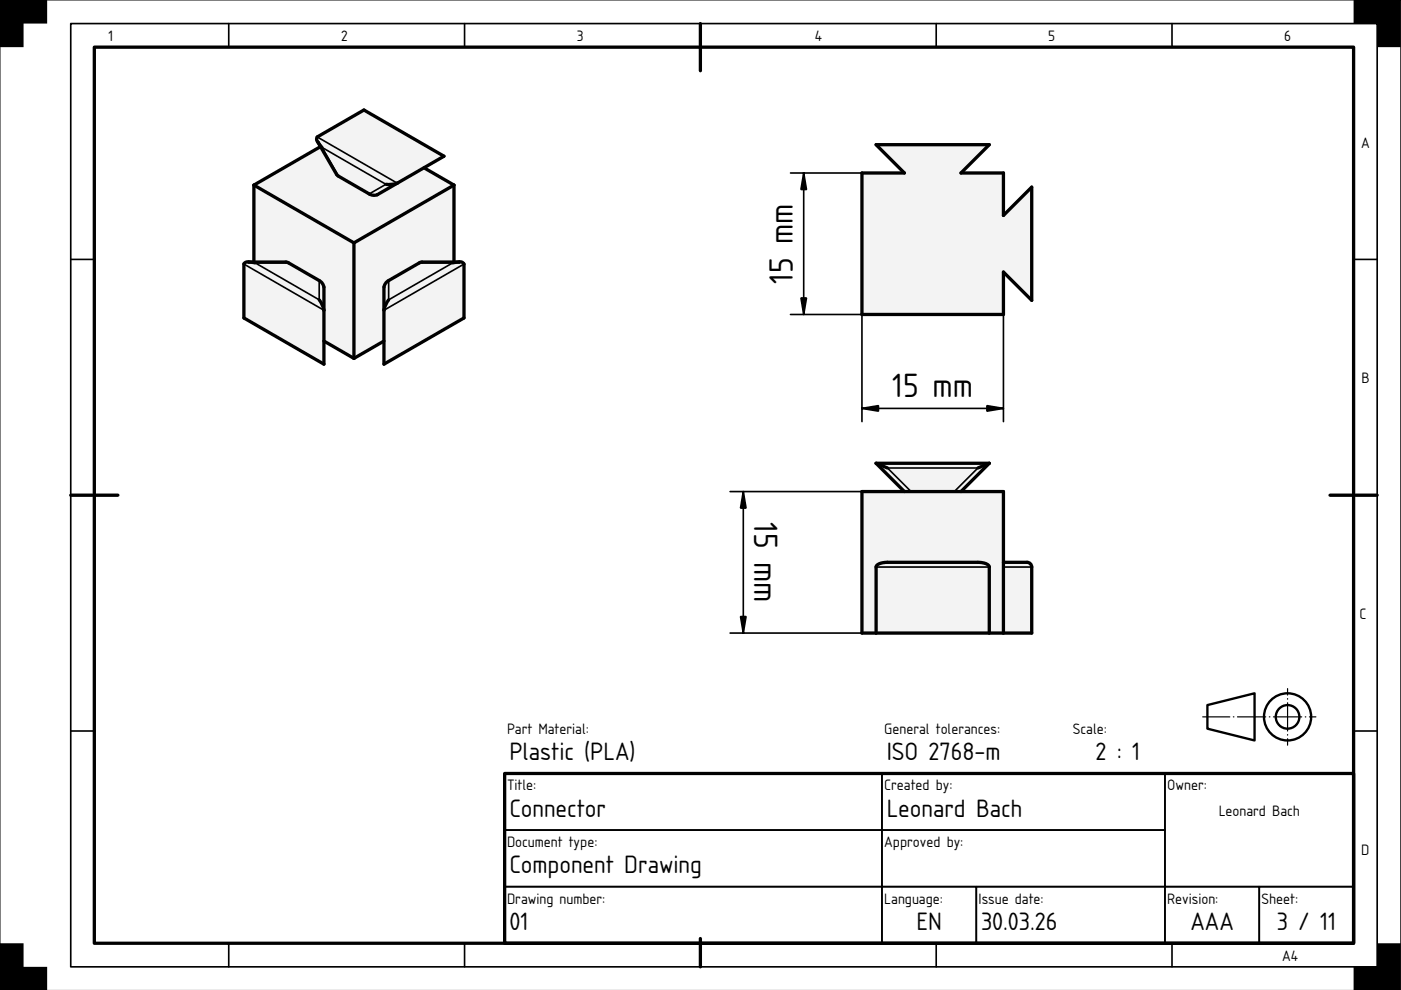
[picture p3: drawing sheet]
<svg xmlns="http://www.w3.org/2000/svg" width="297mm" height="210mm" viewBox="0 0 297 210" stroke-linecap="round" stroke-linejoin="round" font-family="sans-serif">
<path d="M0 0h297v210h-297z" fill="#fff" stroke="#000" stroke-width=".21"/>
<path d="M20 10h267v190h-267zM148.5 5v10M15 105h10M282 105h10M107 164h180v36h-180zM148.5 199v6" fill="none" stroke="#000" stroke-width=".7"/>
<g fill="none" stroke="#000" stroke-width=".35">
<path d="M15 5h277v200h-277zM48.5 5v5M98.5 5v5M198.5 5v5M248.5 5v5M15 55h5M287 55h5M15 155h5M287 155h5M107 164h80v12h-80zM107 176h80v12h-80zM187 176h60v12h-60z"/>
<path d="M187 164h60v12h-60zM247 164h40v24h-40zM48.5 200v5M98.5 200v5M107 188h80v12h-80zM187 188h20v12h-20zM198.5 200v5M207 188h40v12h-40zM247 188h20v12h-20zM248.5 200v5M267 188h20v12h-20z"/>
</g>
<path d="M0 0h10v5h-5v5h-5zM287 0h10v10h-5v-5h-5zM0 200h5v5h5v5h-10zM292 200h5v10h-10v-5h5z" fill="#000"/>
<g fill="none" stroke="#000" stroke-width=".5">
<path d="M256 149.5l10-2.5v10l-10-2.5z"/>
<circle cx="273" cy="152" r="5"/>
<circle cx="273" cy="152" r="2.5"/>
</g>
<path d="M255 152h24" fill="none" stroke="#000" stroke-width=".25" stroke-dasharray="6 .7 .1 .7" stroke-dashoffset=".2"/>
<path d="M273 158v-12" fill="none" stroke="#000" stroke-width=".25" stroke-dasharray="6 .7 .1 .7" stroke-dashoffset="4.6"/>
<g fill="#f1f3f5">
<path d="M185.7 98.2h24l-6 6h9v15h5a1 1 0 0 1 1 1v14h-36v-30h9z" fill-rule="evenodd"/>
<path d="M182.7 104.2h30v30h-3v-14a2.26 2.26 0 0 0-2.4-1h-19.1l-1.3 .2a1.31 1.31 0 0 0-1.2 .8v14h-3z" fill-rule="evenodd"/>
<path d="M185.7 120.2h24v14h-24z" fill-rule="evenodd"/>
<path d="M212.7 120.2h6v14h-6z" fill-rule="evenodd"/>
<path d="M188.2 99.2h19.1l-5 5h-9.1z" fill-rule="evenodd"/>
<path d="M185.9 119.9l1-.5 1.3-.2h19.1l1.3 .2a1.31 1.31 0 0 1 1.1 .8h-24z" fill-rule="evenodd"/>
<path d="M185.7 98.2h24l-2.4 1h-19.1z" fill-rule="evenodd"/>
<path d="M185.7 98.2l2.5 1 5 5h-1.5z" fill-rule="evenodd"/>
<path d="M207.3 99.2l2.4-1-6 6h-1.4z" fill-rule="evenodd"/>
<path d="M212.7 119.2h5a1 1 0 0 1 1 1h-6z" fill-rule="evenodd"/>
</g>
<path d="M185.7 98.2l6 6M185.7 98.2h24M185.7 98.2l2.5 1M209.7 98.2l-6 6M209.7 98.2l-2.4 1M212.7 119.2h5a1 1 0 0 1 1 1v14h-36v-30h30v30M185.7 134.2v-14a2.26 2.26 0 0 1 2.5-1h19.1l1.3 .2a1.31 1.31 0 0 1 1.1 .8v14" fill="none" stroke="#000" stroke-width=".7"/>
<path d="M154.8 104.2h27.9M157.6 104.2v30M193.2 104.2l-5-5h19.1l-5 5M154.8 134.2h27.9M185.7 120.2h24M212.7 120.2h6" fill="none" stroke="#000" stroke-width=".35"/>
<path d="M157.6 104.2l.6 3.5h-1.2zM157 130.7h1.2l-.6 3.5z" fill="#000" stroke="#000" stroke-width=".35"/>
<g fill="#f1f3f5">
<path d="M53.8 39.2l14.2-8.1a2.38 2.38 0 0 1-.9-1.8l.2-.3 9.9-5.7 16.9 9.8-4.2 2.5 6.4 3.6v16.4a2.38 2.38 0 0 1 1.9 .1l.2 .3v11.4l-17 9.8v-4.9l-6.4 3.7-6.3-3.7v4.9l-17-9.8v-11.4a.85 .85 0 0 1 1-.4h1.1z" fill-rule="evenodd"/>
<path d="M53.8 39.2l21.2 12.3v24.5l-6.3-3.7v-11.4l-.3-.7-.4-.5-7.2-4.1h-7z" fill-rule="evenodd"/>
<path d="M75 51.5l21.3-12.3v16.4h-7l-7.2 4.1-.5 .5-.2 .7v11.4l-6.4 3.7z" fill-rule="evenodd"/>
<path d="M53.8 39.2l14.2-8.1 3.5 6 7.1 4.2 .7 .1 .7-.1 9.9-5.7 6.4 3.6-21.3 12.3z" fill-rule="evenodd"/>
<path d="M81.4 65.8l17-9.8v11.4l-17 9.8z" fill-rule="evenodd"/>
<path d="M51.7 56l17 9.8v11.4l-17-9.8z" fill-rule="evenodd"/>
<path d="M67.3 29l9.9-5.7 16.9 9.8-9.9 5.7z" fill-rule="evenodd"/>
<path d="M82.4 59.5l6.5-3.8h7.1l-13.6 7.9z" fill-rule="evenodd"/>
<path d="M68.3 31.3l13.5 7.8-3.5 2-6.5-3.7z" fill-rule="evenodd"/>
<path d="M54.1 55.7h7.1l6.5 3.8v4.1z" fill-rule="evenodd"/>
<path d="M51.9 55.7l.5-.2 1.7 .2 13.6 7.9 .5 .8 .5 1.4-17-9.8z" fill-rule="evenodd"/>
<path d="M67.3 29l16.9 9.8-1.4 .3h-1l-13.5-7.8-.9-1.2a.85 .85 0 0 1-.1-1.1z" fill-rule="evenodd"/>
<path d="M82.4 63.6l13.6-7.9 1.4-.1a.85 .85 0 0 1 1 .4l-17 9.8 .5-1.4z" fill-rule="evenodd"/>
<path d="M81.9 59.9l.5-.4v4.1l-.5 .8-.5 1.4v-4.9z" fill-rule="evenodd"/>
<path d="M78.3 41.1l3.5-2h1l1.4-.3-4.2 2.5-1.1 .1z" fill-rule="evenodd"/>
<path d="M67.7 59.5l.5 .4 .5 1v4.9l-.5-1.4-.5-.8z" fill-rule="evenodd"/>
<path d="M88.9 55.7l.6-.1h7.9l-1.4 .1z" fill-rule="evenodd"/>
<path d="M67.4 30.1l.9 1.2 3.5 6.1-.4-.4z" fill-rule="evenodd"/>
<path d="M52.7 55.6h7.9l.6 .1h-7.1z" fill-rule="evenodd"/>
</g>
<g fill="none" stroke="#000" stroke-width=".7">
<path d="M53.8 39.2l21.2 12.3M53.8 39.2v16.4M67.3 29l9.9-5.7 16.9 9.8-14.1 8.2-1.1 .1-7.4-4.3-4.1-7a.85 .85 0 0 1-.1-1.1zM67.4 30.1l.9 1.2M68 31.1l-14.2 8.1M84.2 38.8l-1.4 .3h-1M89.9 35.6l6.4 3.6M96.3 39.2v16.4M96.3 39.2l-21.3 12.3M51.9 55.7l.5-.2 8.4 .1 7.4 4.3 .5 1v16.3l-17-9.8v-11.4zM52.7 55.6l1.4 .1M75 51.5v24.5"/>
<path d="M81.9 59.9l7.4-4.3h8.1a.85 .85 0 0 1 1 .4v11.4l-17 9.8v-16.3zM97.4 55.6l-1.4 .1M67.7 63.6l.5 .8 .5 1.4M68.7 72.3l6.3 3.7M81.4 72.3l-6.4 3.7M82.4 63.6l-.7 1.2-.3 1"/>
</g>
<path d="M67.3 29l16.9 9.8M71.8 37.4l-3.5-6.1 13.5 7.8-3.5 2M51.7 56l17 9.8M61.2 55.7h-7.1l13.6 7.9v-4.1M88.9 55.7h7.1l-13.6 7.9v-4.1M98.4 56l-17 9.8" fill="none" stroke="#000" stroke-width=".35"/>
<path d="M185.7 30.7h24l-6 6h9v9l6-6v24l-6-6v9h-30v-30h9z" fill-rule="evenodd" fill="#f1f3f5"/>
<path d="M185.7 30.7h24l-6 6h9v9l6-6v24l-6-6v9h-30v-30h9z" fill="none" stroke="#000" stroke-width=".7"/>
<path d="M167.6 36.7h15.1M170.4 36.7v30M167.6 66.7h15.1v22.7M212.7 66.7v22.7M182.7 86.6h30" fill="none" stroke="#000" stroke-width=".35"/>
<path d="M170.4 36.7l.6 3.5h-1.2zM169.8 63.2h1.2l-.6 3.5zM182.7 86.6l3.5-.6v1.2zM209.2 86l3.5 .6-3.5 .6z" fill="#000" stroke="#000" stroke-width=".35"/>
<g font-size="6.7">
<text x="168.1" y="60.2" transform="rotate(-90 168.1 60.2)">15 mm</text>
<text x="189.2" y="84.3">15 mm</text>
<text x="159.9" y="110.7" transform="rotate(90 159.9 110.7)">15 mm</text>
</g>
<g font-size="5">
<text x="108" y="161.2">Plastic (PLA)</text>
<text x="188" y="161.2">ISO 2768-m</text>
<text x="232.3" y="161.2">2 : 1</text>
<text x="108" y="173.2">Connector</text>
<text x="188" y="173.2">Leonard Bach</text>
<text x="108" y="185.2">Component Drawing</text>
<text x="108" y="197.2">01</text>
<text x="194.3" y="197.2">EN</text>
<text x="208" y="197.2">30.03.26</text>
<text x="252.4" y="197.2">AAA</text>
<text x="270.7" y="197.2">3 / 11</text>
</g>
<g font-size="3">
<text x="23" y="8.8">1</text>
<text x="72.3" y="8.8">2</text>
<text x="122.3" y="8.8">3</text>
<text x="172.7" y="8.8">4</text>
<text x="222.3" y="8.8">5</text>
<text x="272.3" y="8.8">6</text>
<text x="288.6" y="31.3">A</text>
<text x="288.6" y="81.3">B</text>
<text x="288.3" y="131.3">C</text>
<text x="107.5" y="155.6">Part Material:</text>
<text x="187.5" y="155.6">General tolerances:</text>
<text x="227.5" y="155.6">Scale:</text>
<text x="107.5" y="167.6">Title:</text>
<text x="187.5" y="167.6">Created by:</text>
<text x="247.5" y="167.6">Owner:</text>
<text x="258.4" y="173.1">Leonard Bach</text>
<text x="107.5" y="179.6">Document type:</text>
<text x="187.5" y="179.6">Approved by:</text>
<text x="288.6" y="181.3">D</text>
<text x="107.5" y="191.6">Drawing number:</text>
<text x="187.5" y="191.6">Language:</text>
<text x="207.5" y="191.6">Issue date:</text>
<text x="247.5" y="191.6">Revision:</text>
<text x="267.5" y="191.6">Sheet:</text>
<text x="271.8" y="203.8">A4</text>
</g>
</svg>
